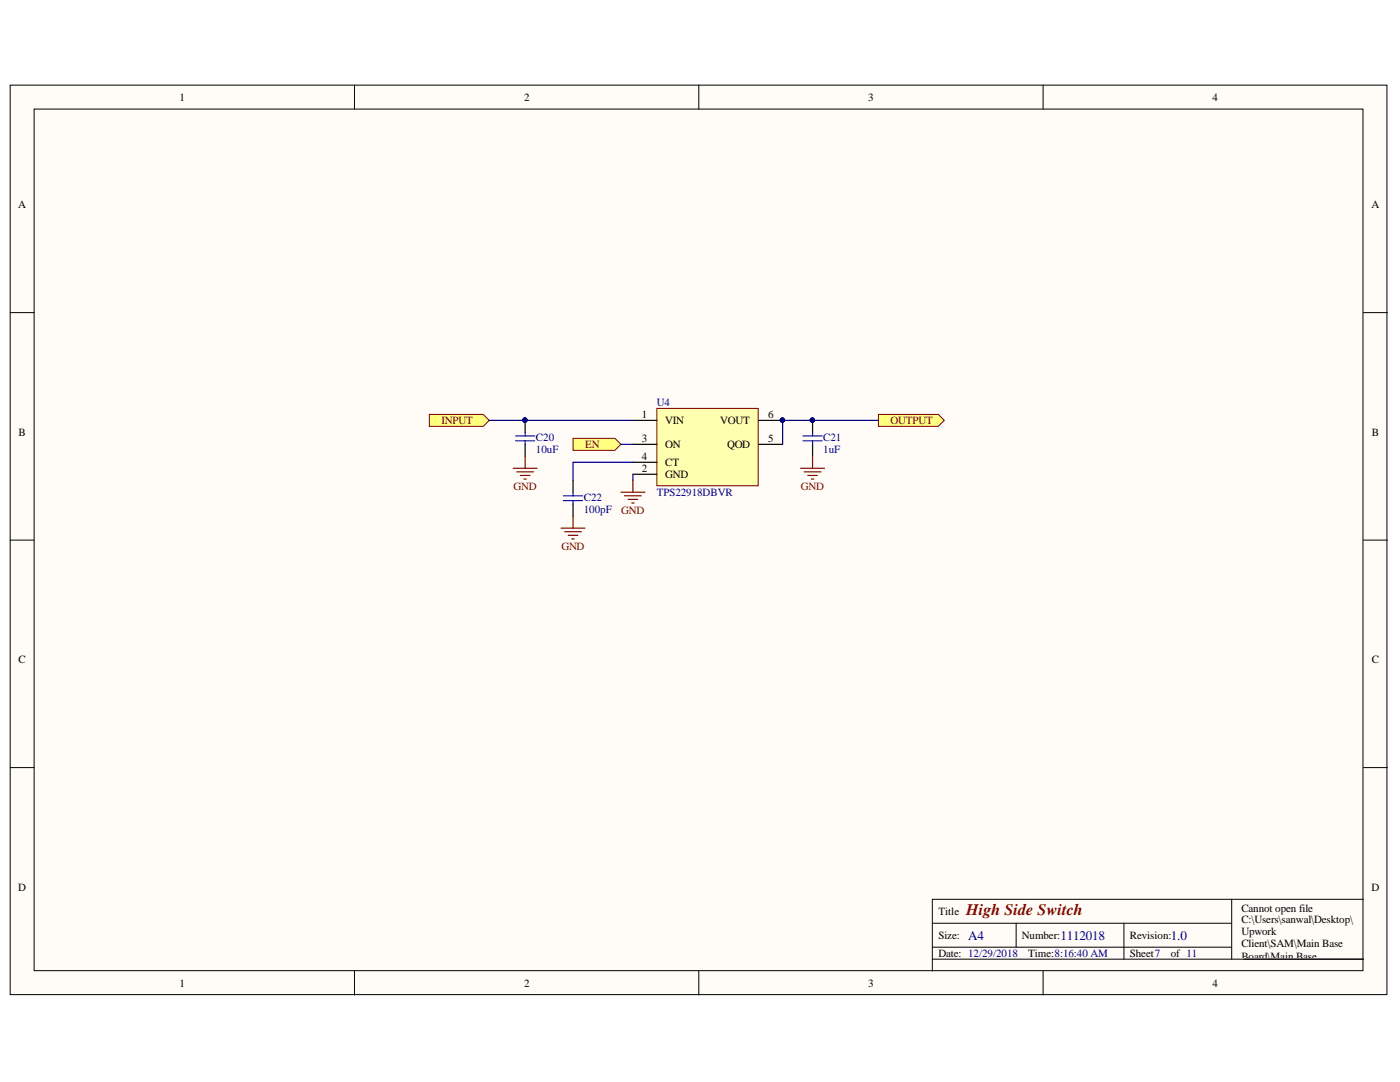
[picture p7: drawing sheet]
<svg xmlns="http://www.w3.org/2000/svg" width="279mm" height="216mm" viewBox="0 0 279 216" stroke-linecap="round" stroke-linejoin="round" font-family="sans-serif">
<g fill="#fffcf8" stroke="#000" stroke-width=".2">
<path d="M2 17h274.8v181.5h-274.8z"/>
<path d="M6.8 21.8h265.2v171.9h-265.2z"/>
</g>
<g fill="none" stroke="#000" stroke-width=".2">
<path d="M70.7 17v4.8M139.5 17v4.8M208.2 17v4.8M2 62.4h4.8M272.1 62.4h4.8M2 107.8h4.8M272.1 107.8h4.8M2 153.2h4.8M272.1 153.2h4.8M245.8 179.4v12M272.1 179.4h-86v14.4M70.7 193.8v4.8"/>
<path d="M139.5 193.8v4.8M186.1 184.2h59.7M186.1 191.4h86M186.1 189h59.7M202.8 184.2v4.8M208.2 193.8v4.8M224.3 184.2v7.2"/>
</g>
<path d="M114.4 87.5h8.3l1.2 1.2-1.2 1.2h-8.3z" fill-rule="evenodd" fill="#ffff80" stroke="#800000" stroke-width=".2"/>
<path d="M131.1 81.5h20.2v15.4h-20.2z" fill="#ffffb0" stroke="#800000" stroke-width=".2"/>
<path d="M104.8 88.7v2.3M114.4 95.8v2.4M126.3 83.9h4.8M126.3 94.6h4.8M126.3 88.7h4.8M126.3 92.2h4.8M151.4 83.9h4.8M151.4 88.7h4.8M162.2 88.7v2.3M114.4 100.6v2.4" fill="none" stroke="#000" stroke-width=".24"/>
<circle cx="156.1" cy="83.8" r=".43" fill="#000080" stroke="#000080" stroke-width=".2"/>
<g fill="none" stroke="#800000" stroke-width=".24">
<path d="M102.4 93.4h4.8M103.1 94.2h3.4M103.8 94.9h2M104.6 95.6h.4M104.8 91v2.4M123.9 98.2h4.8M124.6 98.9h3.4M125.4 99.7h1.9M126.3 95.8v2.4M159.8 93.4h4.8M160.5 94.2h3.3M161.2 94.9h1.9"/>
<path d="M161.9 95.6h.5M162.2 91v2.4M112 105.4h4.8M112.7 106.1h3.3M113.4 106.8h1.9M114.1 107.5h.5M114.4 103v2.4M126.1 100.4h.5"/>
</g>
<path d="M102.9 87h3.8M102.9 87.9h3.8M104.8 87.9v.8M112.5 98.9h3.8M112.5 99.9h3.8M114.4 98.2v.7M114.4 99.9v.7M160.3 87h3.8M160.3 87.9h3.8M162.2 87.9v.8" fill="none" stroke="#00f" stroke-width=".24"/>
<g fill="#ffff80" stroke="#800000" stroke-width=".2">
<path d="M85.7 82.7h10.7l1.2 1.2-1.2 1.2h-10.7z" fill-rule="evenodd"/>
<path d="M175.3 82.7h12l1.2 1.2-1.2 1.2h-12z" fill-rule="evenodd"/>
</g>
<path d="M97.6 83.9h28.7M123.9 88.7h2.4M126.3 92.2h-11.9v3.6M126.3 94.6v1.2M175.3 83.9h-19.1v4.8" fill="none" stroke="#000080" stroke-width=".24"/>
<circle cx="156.1" cy="83.8" r=".43" fill="#000080" stroke="#000080" stroke-width=".2"/>
<g font-size="3.5" fill="#000080">
<text x="104.1" y="85.7">PIC2002</text>
<text x="161.6" y="85.7">PIC2102</text>
</g>
<text font-size="3.2" fill="#800000" x="192.8" y="182.6">High Side Switch</text>
<g font-size="2.6" fill="#000080">
<text x="193.2" y="187.5">A4</text>
<text x="211.6" y="187.5">1112018</text>
<text x="233.6" y="187.5">1.0</text>
</g>
<g font-size="2.2">
<text x="35.9" y="20.1">1</text>
<text x="104.6" y="20.1">2</text>
<text x="173.3" y="20.1">3</text>
<text x="242" y="20.1">4</text>
<text x="3.6" y="41.6">A</text>
<text x="273.7" y="41.6">A</text>
<text x="128.1" y="83.4">1</text>
<text x="153.3" y="83.4">6</text>
<text x="3.7" y="87">B</text>
<text x="128.1" y="88.2">3</text>
<text x="132.8" y="84.6">VIN</text>
<text x="132.8" y="89.3">ON</text>
<text x="143.7" y="84.6">VOUT</text>
<text x="145.1" y="89.3">QOD</text>
<text x="153.3" y="88.2">5</text>
<text x="273.8" y="87">B</text>
<text x="128.1" y="94.2">2</text>
<text x="128.1" y="91.8">4</text>
<text x="132.8" y="95.4">GND</text>
<text x="132.8" y="93">CT</text>
<text x="3.7" y="132.4">C</text>
<text x="273.8" y="132.4">C</text>
<text x="3.6" y="177.8">D</text>
<text x="273.7" y="177.8">D</text>
<text x="187.3" y="182.6">Title</text>
<text x="247.8" y="181.9">Cannot open file</text>
<text x="247.8" y="184.3">C:\Users\sanwal\Desktop\</text>
<text x="187.3" y="187.3">Size:</text>
<text x="187.3" y="191">Date: 12/29/2018</text>
<text x="204" y="187.3">Number:</text>
<text x="205.2" y="191">Time:8:16:40 AM</text>
<text x="225.5" y="187.3">Revision:</text>
<text x="225.5" y="191">Sheet7</text>
<text x="233.6" y="191">of 11</text>
<text x="247.8" y="186.6">Upwork</text>
<text x="247.8" y="189">Client\SAM\Main Base</text>
<text x="247.8" y="191.5">Board\Main Base</text>
<text x="35.9" y="196.9">1</text>
<text x="104.6" y="196.9">2</text>
<text x="173.3" y="196.9">3</text>
<text x="242" y="196.9">4</text>
<text x="247.8" y="193.8">Board\Main Base</text>
<text x="247.8" y="198.6">Files\Logo.png</text>
</g>
<g font-size="2.2" fill="#000080">
<text x="131.1" y="81.1">U4</text>
<text x="107" y="87.9">C20</text>
<text x="164.3" y="87.9">C21</text>
<text x="107" y="90.4">10uF</text>
<text x="164.3" y="90.4">1uF</text>
<text x="116.5" y="99.9">C22</text>
<text x="131.1" y="99">TPS22918DBVR</text>
<text x="116.5" y="102.3">100pF</text>
</g>
<g font-size="2.2" fill="#800000">
<text x="88.1" y="84.6">INPUT</text>
<text x="116.8" y="89.3">EN</text>
<text x="177.7" y="84.6">OUTPUT</text>
<text x="102.5" y="97.7">GND</text>
<text x="159.8" y="97.7">GND</text>
<text x="124" y="102.5">GND</text>
<text x="112" y="109.7">GND</text>
</g>
</svg>
